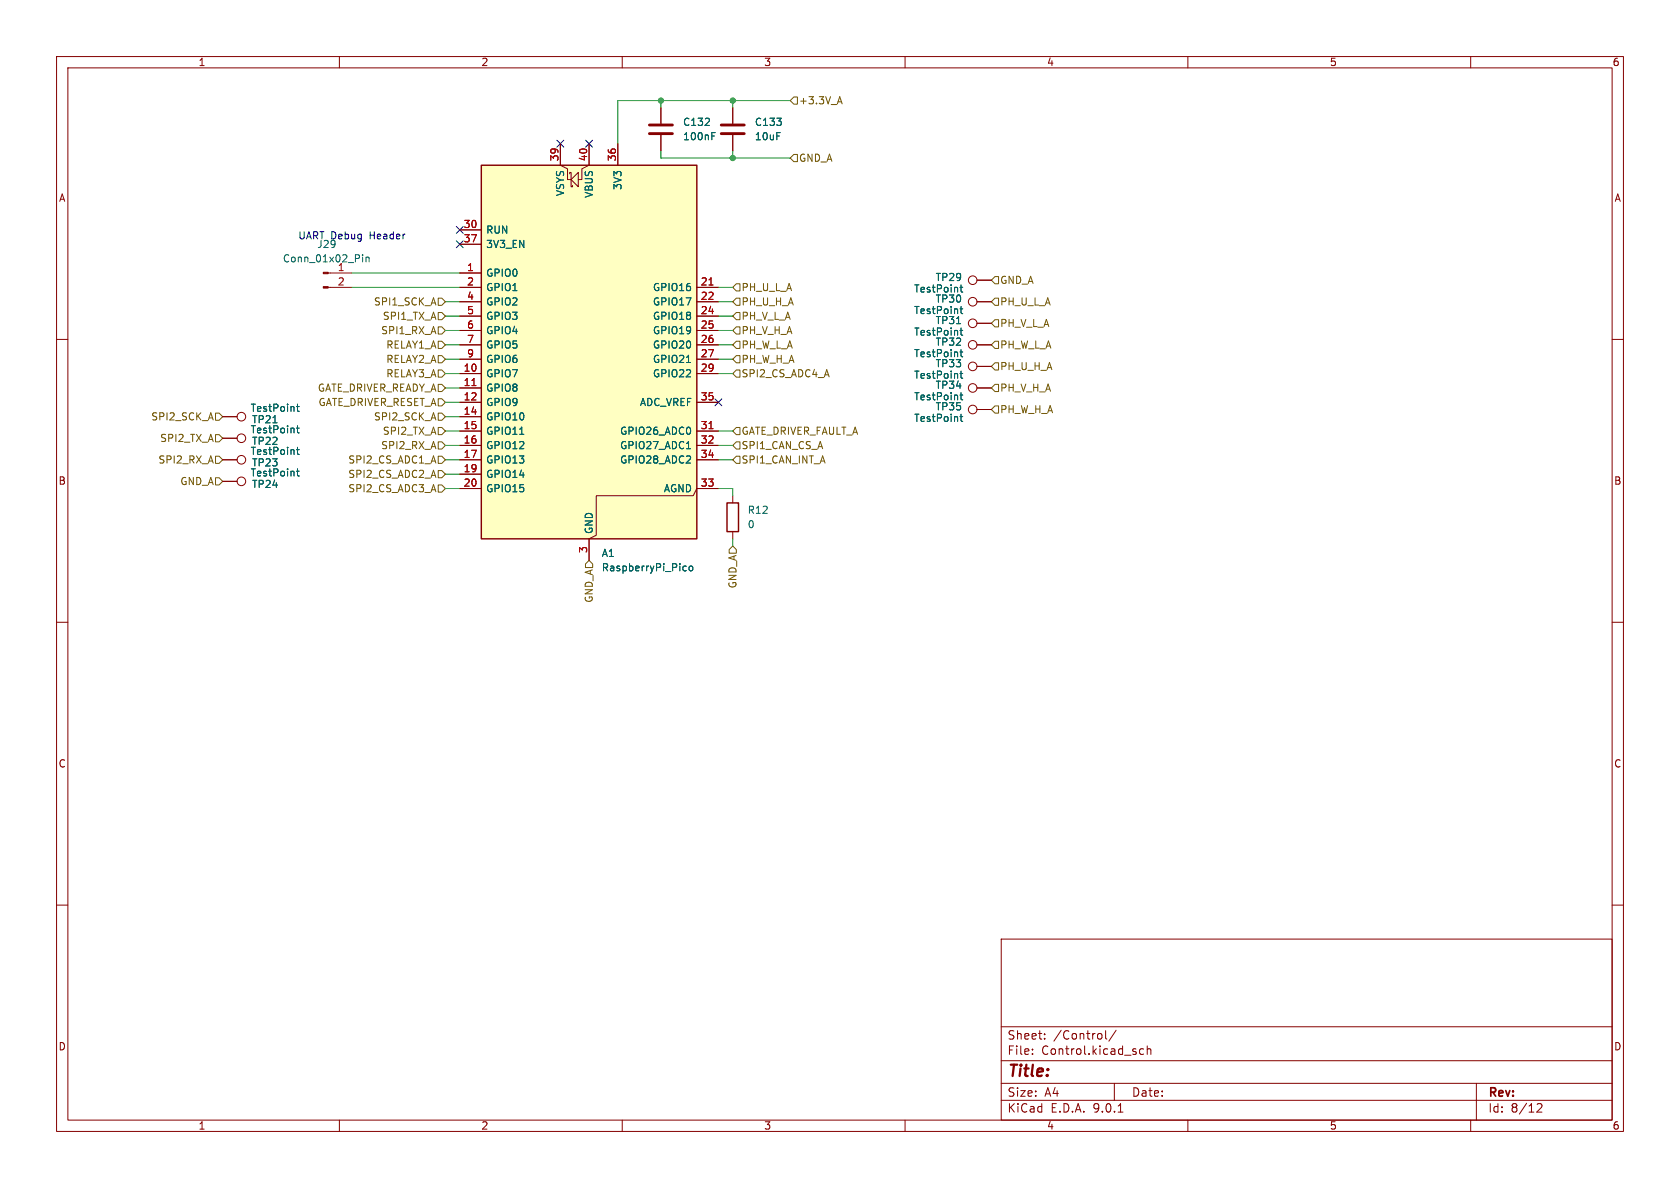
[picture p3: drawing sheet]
(kicad_sch
 (version 20250114)
 (generator "eeschema")
 (generator_version "9.0")
 (paper "A4")
 (lib_symbols
  (symbol "Connector:Conn_01x02_Pin"
   (pin_names
    (offset 1.016) (hide yes)) (exclude_from_sim no) (in_bom yes) (on_board yes)
   (property "Reference" "J" (at 0 2.54 0) (effects (font (size 1.27 1.27))))
   (property "Value" "Conn_01x02_Pin" (at 0 -5.08 0) (effects (font (size 1.27 1.27))))
   (property "Footprint" "" (at 0 0 0) (effects (font (size 1.27 1.27)) (hide yes)))
   (property "Datasheet" "~" (at 0 0 0) (effects (font (size 1.27 1.27)) (hide yes)))
   (property "Description" "Generic connector, single row, 01x02, script generated" (at 0 0 0) (effects (font (size 1.27 1.27)) (hide yes)))
   (property "ki_locked" "" (at 0 0 0) (effects (font (size 1.27 1.27))))
   (symbol "Conn_01x02_Pin_1_1"
    (rectangle (start 0.8636 0.127) (end 0 -0.127) (stroke (width 0.1524) (type default)) (fill (type outline)))
    (rectangle (start 0.8636 -2.413) (end 0 -2.667) (stroke (width 0.1524) (type default)) (fill (type outline)))
    (polyline (pts (xy 1.27 0) (xy 0.8636 0)) (stroke (width 0.1524) (type default)) (fill (type none)))
    (polyline (pts (xy 1.27 -2.54) (xy 0.8636 -2.54)) (stroke (width 0.1524) (type default)) (fill (type none)))
    (pin passive line (at 5.08 0 180) (length 3.81) (name "Pin_1" (effects (font (size 1.27 1.27)))) (number "1" (effects (font (size 1.27 1.27)))))
    (pin passive line (at 5.08 -2.54 180) (length 3.81) (name "Pin_2" (effects (font (size 1.27 1.27)))) (number "2" (effects (font (size 1.27 1.27))))))
   (embedded_fonts no))
  (symbol "Connector:TestPoint"
   (pin_numbers (hide yes))
   (pin_names
    (offset 0.762) (hide yes)) (exclude_from_sim no) (in_bom yes) (on_board yes)
   (property "Reference" "TP" (at 0 6.858 0) (effects (font (size 1.27 1.27))))
   (property "Value" "TestPoint" (at 0 5.08 0) (effects (font (size 1.27 1.27))))
   (property "Footprint" "" (at 5.08 0 0) (effects (font (size 1.27 1.27)) (hide yes)))
   (property "Datasheet" "~" (at 5.08 0 0) (effects (font (size 1.27 1.27)) (hide yes)))
   (property "Description" "test point" (at 0 0 0) (effects (font (size 1.27 1.27)) (hide yes)))
   (symbol "TestPoint_0_1"
    (circle (center 0 3.302) (radius 0.762) (stroke (width 0) (type default)) (fill (type none))))
   (symbol "TestPoint_1_1"
    (pin passive line (at 0 0 90) (length 2.54) (name "1" (effects (font (size 1.27 1.27)))) (number "1" (effects (font (size 1.27 1.27))))))
   (embedded_fonts no))
  (symbol "Device:C"
   (pin_numbers (hide yes))
   (pin_names
    (offset 0.254)) (exclude_from_sim no) (in_bom yes) (on_board yes)
   (property "Reference" "C" (at 0.635 2.54 0) (effects (font (size 1.27 1.27)) (justify left)))
   (property "Value" "C" (at 0.635 -2.54 0) (effects (font (size 1.27 1.27)) (justify left)))
   (property "Footprint" "" (at 0.9652 -3.81 0) (effects (font (size 1.27 1.27)) (hide yes)))
   (property "Datasheet" "~" (at 0 0 0) (effects (font (size 1.27 1.27)) (hide yes)))
   (property "Description" "Unpolarized capacitor" (at 0 0 0) (effects (font (size 1.27 1.27)) (hide yes)))
   (symbol "C_0_1"
    (polyline (pts (xy -2.032 0.762) (xy 2.032 0.762)) (stroke (width 0.508) (type default)) (fill (type none)))
    (polyline (pts (xy -2.032 -0.762) (xy 2.032 -0.762)) (stroke (width 0.508) (type default)) (fill (type none))))
   (symbol "C_1_1"
    (pin passive line (at 0 3.81 270) (length 2.794) (name "~" (effects (font (size 1.27 1.27)))) (number "1" (effects (font (size 1.27 1.27)))))
    (pin passive line (at 0 -3.81 90) (length 2.794) (name "~" (effects (font (size 1.27 1.27)))) (number "2" (effects (font (size 1.27 1.27))))))
   (embedded_fonts no))
  (symbol "Device:R"
   (pin_numbers (hide yes))
   (pin_names
    (offset 0)) (exclude_from_sim no) (in_bom yes) (on_board yes)
   (property "Reference" "R" (at 2.032 0 90) (effects (font (size 1.27 1.27))))
   (property "Value" "R" (at 0 0 90) (effects (font (size 1.27 1.27))))
   (property "Footprint" "" (at -1.778 0 90) (effects (font (size 1.27 1.27)) (hide yes)))
   (property "Datasheet" "~" (at 0 0 0) (effects (font (size 1.27 1.27)) (hide yes)))
   (property "Description" "Resistor" (at 0 0 0) (effects (font (size 1.27 1.27)) (hide yes)))
   (symbol "R_0_1"
    (rectangle (start -1.016 -2.54) (end 1.016 2.54) (stroke (width 0.254) (type default)) (fill (type none))))
   (symbol "R_1_1"
    (pin passive line (at 0 3.81 270) (length 1.27) (name "~" (effects (font (size 1.27 1.27)))) (number "1" (effects (font (size 1.27 1.27)))))
    (pin passive line (at 0 -3.81 90) (length 1.27) (name "~" (effects (font (size 1.27 1.27)))) (number "2" (effects (font (size 1.27 1.27))))))
   (embedded_fonts no))
  (symbol "MCU_Module:RaspberryPi_Pico"
   (pin_names
    (offset 0.762)) (exclude_from_sim no) (in_bom yes) (on_board yes)
   (property "Reference" "A" (at -19.05 35.56 0) (effects (font (size 1.27 1.27)) (justify left)))
   (property "Value" "RaspberryPi_Pico" (at 7.62 35.56 0) (effects (font (size 1.27 1.27)) (justify left)))
   (property "Footprint" "Module:RaspberryPi_Pico_Common_Unspecified" (at 0 -46.99 0) (effects (font (size 1.27 1.27)) (hide yes)))
   (property "Datasheet" "https://datasheets.raspberrypi.com/pico/pico-datasheet.pdf" (at 0 -49.53 0) (effects (font (size 1.27 1.27)) (hide yes)))
   (property "Description" "Versatile and inexpensive microcontroller module powered by RP2040 dual-core Arm Cortex-M0+ processor up to 133 MHz, 264kB SRAM, 2MB QSPI flash; also supports Raspberry Pi Pico 2" (at 0 -52.07 0) (effects (font (size 1.27 1.27)) (hide yes)))
   (symbol "RaspberryPi_Pico_0_1"
    (rectangle (start -19.05 34.29) (end 19.05 -31.75) (stroke (width 0.254) (type default)) (fill (type background)))
    (polyline (pts (xy -5.08 34.29) (xy -3.81 33.655) (xy -3.81 31.75) (xy -3.175 31.75)) (stroke (width 0) (type default)) (fill (type none)))
    (polyline (pts (xy -3.429 32.766) (xy -3.429 33.02) (xy -3.175 33.02) (xy -3.175 30.48) (xy -2.921 30.48) (xy -2.921 30.734)) (stroke (width 0) (type default)) (fill (type none)))
    (polyline (pts (xy -3.175 31.75) (xy -1.905 33.02) (xy -1.905 30.48) (xy -3.175 31.75)) (stroke (width 0) (type default)) (fill (type none)))
    (polyline (pts (xy 0 34.29) (xy -1.27 33.655) (xy -1.27 31.75) (xy -1.905 31.75)) (stroke (width 0) (type default)) (fill (type none)))
    (polyline (pts (xy 0 -31.75) (xy 1.27 -31.115) (xy 1.27 -24.13) (xy 18.415 -24.13) (xy 19.05 -22.86)) (stroke (width 0) (type default)) (fill (type none))))
   (symbol "RaspberryPi_Pico_1_1"
    (pin passive line (at -22.86 22.86 0) (length 3.81) (name "RUN" (effects (font (size 1.27 1.27)))) (number "30" (effects (font (size 1.27 1.27))))
    (alternate "~{RESET}" passive line))
    (pin passive line (at -22.86 20.32 0) (length 3.81) (name "3V3_EN" (effects (font (size 1.27 1.27)))) (number "37" (effects (font (size 1.27 1.27))))
    (alternate "~{3V3_DISABLE}" passive line))
    (pin bidirectional line (at -22.86 15.24 0) (length 3.81) (name "GPIO0" (effects (font (size 1.27 1.27)))) (number "1" (effects (font (size 1.27 1.27))))
    (alternate "I2C0_SDA" bidirectional line)
    (alternate "PWM0_A" output line)
    (alternate "SPI0_RX" input line)
    (alternate "UART0_TX" output line)
    (alternate "USB_OVCUR_DET" input line))
    (pin bidirectional line (at -22.86 12.7 0) (length 3.81) (name "GPIO1" (effects (font (size 1.27 1.27)))) (number "2" (effects (font (size 1.27 1.27))))
    (alternate "I2C0_SCL" bidirectional clock)
    (alternate "PWM0_B" bidirectional line)
    (alternate "UART0_RX" input line)
    (alternate "USB_VBUS_DET" passive line)
    (alternate "~{SPI0_CSn}" bidirectional line))
    (pin bidirectional line (at -22.86 10.16 0) (length 3.81) (name "GPIO2" (effects (font (size 1.27 1.27)))) (number "4" (effects (font (size 1.27 1.27))))
    (alternate "I2C1_SDA" bidirectional line)
    (alternate "PWM1_A" output line)
    (alternate "SPI0_SCK" bidirectional clock)
    (alternate "UART0_CTS" input line)
    (alternate "USB_VBUS_EN" output line))
    (pin bidirectional line (at -22.86 7.62 0) (length 3.81) (name "GPIO3" (effects (font (size 1.27 1.27)))) (number "5" (effects (font (size 1.27 1.27))))
    (alternate "I2C1_SCL" bidirectional clock)
    (alternate "PWM1_B" bidirectional line)
    (alternate "SPI0_TX" output line)
    (alternate "UART0_RTS" output line)
    (alternate "USB_OVCUR_DET" input line))
    (pin bidirectional line (at -22.86 5.08 0) (length 3.81) (name "GPIO4" (effects (font (size 1.27 1.27)))) (number "6" (effects (font (size 1.27 1.27))))
    (alternate "I2C0_SDA" bidirectional line)
    (alternate "PWM2_A" output line)
    (alternate "SPI0_RX" input line)
    (alternate "UART1_TX" output line)
    (alternate "USB_VBUS_DET" input line))
    (pin bidirectional line (at -22.86 2.54 0) (length 3.81) (name "GPIO5" (effects (font (size 1.27 1.27)))) (number "7" (effects (font (size 1.27 1.27))))
    (alternate "I2C0_SCL" bidirectional clock)
    (alternate "PWM2_B" bidirectional line)
    (alternate "UART1_RX" input line)
    (alternate "USB_VBUS_EN" output line)
    (alternate "~{SPI0_CSn}" bidirectional line))
    (pin bidirectional line (at -22.86 0 0) (length 3.81) (name "GPIO6" (effects (font (size 1.27 1.27)))) (number "9" (effects (font (size 1.27 1.27))))
    (alternate "I2C1_SDA" bidirectional line)
    (alternate "PWM3_A" output line)
    (alternate "SPI0_SCK" bidirectional clock)
    (alternate "UART1_CTS" input line)
    (alternate "USB_OVCUR_DET" input line))
    (pin bidirectional line (at -22.86 -2.54 0) (length 3.81) (name "GPIO7" (effects (font (size 1.27 1.27)))) (number "10" (effects (font (size 1.27 1.27))))
    (alternate "I2C1_SCL" bidirectional clock)
    (alternate "PWM3_B" bidirectional line)
    (alternate "SPI0_TX" output line)
    (alternate "UART1_RTS" output line)
    (alternate "USB_VBUS_DET" input line))
    (pin bidirectional line (at -22.86 -5.08 0) (length 3.81) (name "GPIO8" (effects (font (size 1.27 1.27)))) (number "11" (effects (font (size 1.27 1.27))))
    (alternate "I2C0_SDA" bidirectional line)
    (alternate "PWM4_A" output line)
    (alternate "SPI1_RX" input line)
    (alternate "UART1_TX" output line)
    (alternate "USB_VBUS_EN" output line))
    (pin bidirectional line (at -22.86 -7.62 0) (length 3.81) (name "GPIO9" (effects (font (size 1.27 1.27)))) (number "12" (effects (font (size 1.27 1.27))))
    (alternate "I2C0_SCL" bidirectional clock)
    (alternate "PWM4_B" bidirectional line)
    (alternate "UART1_RX" input line)
    (alternate "USB_OVCUR_DET" input line)
    (alternate "~{SPI1_CSn}" bidirectional line))
    (pin bidirectional line (at -22.86 -10.16 0) (length 3.81) (name "GPIO10" (effects (font (size 1.27 1.27)))) (number "14" (effects (font (size 1.27 1.27))))
    (alternate "I2C1_SDA" bidirectional line)
    (alternate "PWM5_A" output line)
    (alternate "SPI1_SCK" bidirectional clock)
    (alternate "UART1_CTS" input line)
    (alternate "USB_VBUS_DET" input line))
    (pin bidirectional line (at -22.86 -12.7 0) (length 3.81) (name "GPIO11" (effects (font (size 1.27 1.27)))) (number "15" (effects (font (size 1.27 1.27))))
    (alternate "I2C1_SCL" bidirectional clock)
    (alternate "PWM5_B" bidirectional line)
    (alternate "SPI1_TX" output line)
    (alternate "UART1_RTS" output line)
    (alternate "USB_VBUS_EN" output line))
    (pin bidirectional line (at -22.86 -15.24 0) (length 3.81) (name "GPIO12" (effects (font (size 1.27 1.27)))) (number "16" (effects (font (size 1.27 1.27))))
    (alternate "I2C0_SDA" bidirectional line)
    (alternate "PWM6_A" output line)
    (alternate "SPI1_RX" input line)
    (alternate "UART0_TX" output line)
    (alternate "USB_OVCUR_DET" input line))
    (pin bidirectional line (at -22.86 -17.78 0) (length 3.81) (name "GPIO13" (effects (font (size 1.27 1.27)))) (number "17" (effects (font (size 1.27 1.27))))
    (alternate "I2C0_SCL" bidirectional clock)
    (alternate "PWM6_B" bidirectional line)
    (alternate "UART0_RX" input line)
    (alternate "USB_VBUS_DET" input line)
    (alternate "~{SPI1_CSn}" bidirectional line))
    (pin bidirectional line (at -22.86 -20.32 0) (length 3.81) (name "GPIO14" (effects (font (size 1.27 1.27)))) (number "19" (effects (font (size 1.27 1.27))))
    (alternate "I2C1_SDA" bidirectional line)
    (alternate "PWM7_A" output line)
    (alternate "SPI1_SCK" bidirectional clock)
    (alternate "UART0_CTS" input line)
    (alternate "USB_VBUS_EN" output line))
    (pin bidirectional line (at -22.86 -22.86 0) (length 3.81) (name "GPIO15" (effects (font (size 1.27 1.27)))) (number "20" (effects (font (size 1.27 1.27))))
    (alternate "I2C1_SCL" bidirectional clock)
    (alternate "PWM7_B" bidirectional line)
    (alternate "SPI1_TX" output line)
    (alternate "UART0_RTS" output line)
    (alternate "USB_OVCUR_DET" input line))
    (pin power_in line (at -5.08 38.1 270) (length 3.81) (name "VSYS" (effects (font (size 1.27 1.27)))) (number "39" (effects (font (size 1.27 1.27))))
    (alternate "VSYS_OUT" power_out line))
    (pin power_out line (at 0 38.1 270) (length 3.81) (name "VBUS" (effects (font (size 1.27 1.27)))) (number "40" (effects (font (size 1.27 1.27))))
    (alternate "VBUS_IN" power_in line))
    (pin passive line (at 0 -35.56 90) (length 3.81) (hide yes) (name "GND" (effects (font (size 1.27 1.27)))) (number "13" (effects (font (size 1.27 1.27)))))
    (pin passive line (at 0 -35.56 90) (length 3.81) (hide yes) (name "GND" (effects (font (size 1.27 1.27)))) (number "18" (effects (font (size 1.27 1.27)))))
    (pin passive line (at 0 -35.56 90) (length 3.81) (hide yes) (name "GND" (effects (font (size 1.27 1.27)))) (number "23" (effects (font (size 1.27 1.27)))))
    (pin passive line (at 0 -35.56 90) (length 3.81) (hide yes) (name "GND" (effects (font (size 1.27 1.27)))) (number "28" (effects (font (size 1.27 1.27)))))
    (pin power_out line (at 0 -35.56 90) (length 3.81) (name "GND" (effects (font (size 1.27 1.27)))) (number "3" (effects (font (size 1.27 1.27))))
    (alternate "GND_IN" power_in line))
    (pin passive line (at 0 -35.56 90) (length 3.81) (hide yes) (name "GND" (effects (font (size 1.27 1.27)))) (number "38" (effects (font (size 1.27 1.27)))))
    (pin passive line (at 0 -35.56 90) (length 3.81) (hide yes) (name "GND" (effects (font (size 1.27 1.27)))) (number "8" (effects (font (size 1.27 1.27)))))
    (pin power_out line (at 5.08 38.1 270) (length 3.81) (name "3V3" (effects (font (size 1.27 1.27)))) (number "36" (effects (font (size 1.27 1.27)))))
    (pin bidirectional line (at 22.86 12.7 180) (length 3.81) (name "GPIO16" (effects (font (size 1.27 1.27)))) (number "21" (effects (font (size 1.27 1.27))))
    (alternate "I2C0_SDA" bidirectional line)
    (alternate "PWM0_A" output line)
    (alternate "SPI0_RX" input line)
    (alternate "UART0_TX" output line)
    (alternate "USB_VBUS_DET" input line))
    (pin bidirectional line (at 22.86 10.16 180) (length 3.81) (name "GPIO17" (effects (font (size 1.27 1.27)))) (number "22" (effects (font (size 1.27 1.27))))
    (alternate "I2C0_SCL" bidirectional clock)
    (alternate "PWM0_B" bidirectional line)
    (alternate "UART0_RX" input line)
    (alternate "USB_VBUS_EN" output line)
    (alternate "~{SPI0_CSn}" bidirectional line))
    (pin bidirectional line (at 22.86 7.62 180) (length 3.81) (name "GPIO18" (effects (font (size 1.27 1.27)))) (number "24" (effects (font (size 1.27 1.27))))
    (alternate "I2C1_SDA" bidirectional line)
    (alternate "PWM1_A" output line)
    (alternate "SPI0_SCK" bidirectional clock)
    (alternate "UART0_CTS" input line)
    (alternate "USB_OVCUR_DET" input line))
    (pin bidirectional line (at 22.86 5.08 180) (length 3.81) (name "GPIO19" (effects (font (size 1.27 1.27)))) (number "25" (effects (font (size 1.27 1.27))))
    (alternate "I2C1_SCL" bidirectional clock)
    (alternate "PWM1_B" bidirectional line)
    (alternate "SPI0_TX" output line)
    (alternate "UART0_RTS" output line)
    (alternate "USB_VBUS_DET" input line))
    (pin bidirectional line (at 22.86 2.54 180) (length 3.81) (name "GPIO20" (effects (font (size 1.27 1.27)))) (number "26" (effects (font (size 1.27 1.27))))
    (alternate "CLOCK_GPIN0" input clock)
    (alternate "I2C0_SDA" bidirectional line)
    (alternate "PWM2_A" output line)
    (alternate "SPI0_RX" input line)
    (alternate "UART1_TX" output line)
    (alternate "USB_VBUS_EN" output line))
    (pin bidirectional line (at 22.86 0 180) (length 3.81) (name "GPIO21" (effects (font (size 1.27 1.27)))) (number "27" (effects (font (size 1.27 1.27))))
    (alternate "CLOCK_GPOUT0" output clock)
    (alternate "I2C0_SCL" bidirectional clock)
    (alternate "PWM2_B" bidirectional line)
    (alternate "UART1_RX" input line)
    (alternate "USB_OVCUR_DET" input line)
    (alternate "~{SPI0_CSn}" bidirectional line))
    (pin bidirectional line (at 22.86 -2.54 180) (length 3.81) (name "GPIO22" (effects (font (size 1.27 1.27)))) (number "29" (effects (font (size 1.27 1.27))))
    (alternate "CLOCK_GPIN1" input clock)
    (alternate "I2C1_SDA" bidirectional line)
    (alternate "PWM3_A" output line)
    (alternate "SPI0_SCK" bidirectional clock)
    (alternate "UART1_CTS" input line)
    (alternate "USB_VBUS_DET" input line))
    (pin power_in line (at 22.86 -7.62 180) (length 3.81) (name "ADC_VREF" (effects (font (size 1.27 1.27)))) (number "35" (effects (font (size 1.27 1.27)))))
    (pin bidirectional line (at 22.86 -12.7 180) (length 3.81) (name "GPIO26_ADC0" (effects (font (size 1.27 1.27)))) (number "31" (effects (font (size 1.27 1.27))))
    (alternate "ADC0" input line)
    (alternate "GPIO26" bidirectional line)
    (alternate "I2C1_SDA" bidirectional line)
    (alternate "PWM5_A" output line)
    (alternate "SPI1_SCK" bidirectional clock)
    (alternate "UART1_CTS" input line)
    (alternate "USB_VBUS_EN" output line))
    (pin bidirectional line (at 22.86 -15.24 180) (length 3.81) (name "GPIO27_ADC1" (effects (font (size 1.27 1.27)))) (number "32" (effects (font (size 1.27 1.27))))
    (alternate "ADC1" input line)
    (alternate "GPIO27" bidirectional line)
    (alternate "I2C1_SCL" bidirectional clock)
    (alternate "PWM5_B" bidirectional line)
    (alternate "SPI1_TX" output line)
    (alternate "UART1_RTS" output line)
    (alternate "USB_OVCUR_DET" input line))
    (pin bidirectional line (at 22.86 -17.78 180) (length 3.81) (name "GPIO28_ADC2" (effects (font (size 1.27 1.27)))) (number "34" (effects (font (size 1.27 1.27))))
    (alternate "ADC2" input line)
    (alternate "GPIO28" bidirectional line)
    (alternate "I2C0_SDA" bidirectional line)
    (alternate "PWM6_A" output line)
    (alternate "SPI1_RX" input line)
    (alternate "UART0_TX" output line)
    (alternate "USB_VBUS_DET" input line))
    (pin power_out line (at 22.86 -22.86 180) (length 3.81) (name "AGND" (effects (font (size 1.27 1.27)))) (number "33" (effects (font (size 1.27 1.27))))
    (alternate "GND" passive line)))
   (embedded_fonts no)))
 (text "UART Debug Header"
  (exclude_from_sim no)
  (at 62.23 41.91 0)
  (effects (font (size 1.27 1.27))))
 (junction
  (at 129.54 27.94)
  (diameter 0)
  (color 0 0 0 0))
 (junction
  (at 129.54 17.78)
  (diameter 0)
  (color 0 0 0 0))
 (junction
  (at 116.84 17.78)
  (diameter 0)
  (color 0 0 0 0))
 (no_connect
  (at 104.14 25.4))
 (no_connect
  (at 99.06 25.4))
 (no_connect
  (at 127 71.12))
 (no_connect
  (at 81.28 43.18))
 (no_connect
  (at 81.28 40.64))
 (wire
  (pts (xy 116.84 27.94) (xy 116.84 26.67))
  (stroke (width 0) (type default)))
 (wire
  (pts (xy 129.54 63.5) (xy 127 63.5))
  (stroke (width 0) (type default)))
 (wire
  (pts (xy 129.54 17.78) (xy 129.54 19.05))
  (stroke (width 0) (type default)))
 (wire
  (pts (xy 78.74 76.2) (xy 81.28 76.2))
  (stroke (width 0) (type default)))
 (wire
  (pts (xy 129.54 58.42) (xy 127 58.42))
  (stroke (width 0) (type default)))
 (wire
  (pts (xy 78.74 60.96) (xy 81.28 60.96))
  (stroke (width 0) (type default)))
 (wire
  (pts (xy 78.74 63.5) (xy 81.28 63.5))
  (stroke (width 0) (type default)))
 (wire
  (pts (xy 139.7 17.78) (xy 129.54 17.78))
  (stroke (width 0) (type default)))
 (wire
  (pts (xy 129.54 60.96) (xy 127 60.96))
  (stroke (width 0) (type default)))
 (wire
  (pts (xy 78.74 86.36) (xy 81.28 86.36))
  (stroke (width 0) (type default)))
 (wire
  (pts (xy 78.74 71.12) (xy 81.28 71.12))
  (stroke (width 0) (type default)))
 (wire
  (pts (xy 78.74 53.34) (xy 81.28 53.34))
  (stroke (width 0) (type default)))
 (wire
  (pts (xy 129.54 27.94) (xy 129.54 26.67))
  (stroke (width 0) (type default)))
 (wire
  (pts (xy 109.22 17.78) (xy 109.22 25.4))
  (stroke (width 0) (type default)))
 (wire
  (pts (xy 129.54 55.88) (xy 127 55.88))
  (stroke (width 0) (type default)))
 (wire
  (pts (xy 116.84 17.78) (xy 116.84 19.05))
  (stroke (width 0) (type default)))
 (wire
  (pts (xy 78.74 58.42) (xy 81.28 58.42))
  (stroke (width 0) (type default)))
 (wire
  (pts (xy 127 78.74) (xy 129.54 78.74))
  (stroke (width 0) (type default)))
 (wire
  (pts (xy 129.54 76.2) (xy 127 76.2))
  (stroke (width 0) (type default)))
 (wire
  (pts (xy 129.54 53.34) (xy 127 53.34))
  (stroke (width 0) (type default)))
 (wire
  (pts (xy 62.23 48.26) (xy 81.28 48.26))
  (stroke (width 0) (type default)))
 (wire
  (pts (xy 129.54 87.63) (xy 129.54 86.36))
  (stroke (width 0) (type default)))
 (wire
  (pts (xy 116.84 17.78) (xy 109.22 17.78))
  (stroke (width 0) (type default)))
 (wire
  (pts (xy 129.54 86.36) (xy 127 86.36))
  (stroke (width 0) (type default)))
 (wire
  (pts (xy 62.23 50.8) (xy 81.28 50.8))
  (stroke (width 0) (type default)))
 (wire
  (pts (xy 78.74 81.28) (xy 81.28 81.28))
  (stroke (width 0) (type default)))
 (wire
  (pts (xy 129.54 27.94) (xy 139.7 27.94))
  (stroke (width 0) (type default)))
 (wire
  (pts (xy 129.54 66.04) (xy 127 66.04))
  (stroke (width 0) (type default)))
 (wire
  (pts (xy 78.74 66.04) (xy 81.28 66.04))
  (stroke (width 0) (type default)))
 (wire
  (pts (xy 78.74 68.58) (xy 81.28 68.58))
  (stroke (width 0) (type default)))
 (wire
  (pts (xy 127 81.28) (xy 129.54 81.28))
  (stroke (width 0) (type default)))
 (wire
  (pts (xy 129.54 95.25) (xy 129.54 96.52))
  (stroke (width 0) (type default)))
 (wire
  (pts (xy 116.84 27.94) (xy 129.54 27.94))
  (stroke (width 0) (type default)))
 (wire
  (pts (xy 127 50.8) (xy 129.54 50.8))
  (stroke (width 0) (type default)))
 (wire
  (pts (xy 78.74 83.82) (xy 81.28 83.82))
  (stroke (width 0) (type default)))
 (wire
  (pts (xy 78.74 73.66) (xy 81.28 73.66))
  (stroke (width 0) (type default)))
 (wire
  (pts (xy 78.74 78.74) (xy 81.28 78.74))
  (stroke (width 0) (type default)))
 (wire
  (pts (xy 78.74 55.88) (xy 81.28 55.88))
  (stroke (width 0) (type default)))
 (wire
  (pts (xy 129.54 17.78) (xy 116.84 17.78))
  (stroke (width 0) (type default)))
 (hierarchical_label "SPI2_TX_A"
  (shape input)
  (at 39.37 77.47 180)
  (effects (font (size 1.27 1.27)) (justify right)))
 (hierarchical_label "SPI1_CAN_CS_A"
  (shape input)
  (at 129.54 78.74 0)
  (effects (font (size 1.27 1.27)) (justify left)))
 (hierarchical_label "SPI1_TX_A"
  (shape input)
  (at 78.74 55.88 180)
  (effects (font (size 1.27 1.27)) (justify right)))
 (hierarchical_label "PH_U_H_A"
  (shape input)
  (at 129.54 53.34 0)
  (effects (font (size 1.27 1.27)) (justify left)))
 (hierarchical_label "SPI2_CS_ADC1_A"
  (shape input)
  (at 78.74 81.28 180)
  (effects (font (size 1.27 1.27)) (justify right)))
 (hierarchical_label "RELAY3_A"
  (shape input)
  (at 78.74 66.04 180)
  (effects (font (size 1.27 1.27)) (justify right)))
 (hierarchical_label "PH_W_H_A"
  (shape input)
  (at 129.54 63.5 0)
  (effects (font (size 1.27 1.27)) (justify left)))
 (hierarchical_label "PH_W_L_A"
  (shape input)
  (at 175.26 60.96 0)
  (effects (font (size 1.27 1.27)) (justify left)))
 (hierarchical_label "GATE_DRIVER_RESET_A"
  (shape input)
  (at 78.74 71.12 180)
  (effects (font (size 1.27 1.27)) (justify right)))
 (hierarchical_label "SPI1_CAN_INT_A"
  (shape input)
  (at 129.54 81.28 0)
  (effects (font (size 1.27 1.27)) (justify left)))
 (hierarchical_label "GND_A"
  (shape input)
  (at 104.14 99.06 270)
  (effects (font (size 1.27 1.27)) (justify right)))
 (hierarchical_label "SPI1_SCK_A"
  (shape input)
  (at 78.74 53.34 180)
  (effects (font (size 1.27 1.27)) (justify right)))
 (hierarchical_label "+3.3V_A"
  (shape input)
  (at 139.7 17.78 0)
  (effects (font (size 1.27 1.27)) (justify left)))
 (hierarchical_label "PH_V_L_A"
  (shape input)
  (at 129.54 55.88 0)
  (effects (font (size 1.27 1.27)) (justify left)))
 (hierarchical_label "PH_V_H_A"
  (shape input)
  (at 129.54 58.42 0)
  (effects (font (size 1.27 1.27)) (justify left)))
 (hierarchical_label "RELAY1_A"
  (shape input)
  (at 78.74 60.96 180)
  (effects (font (size 1.27 1.27)) (justify right)))
 (hierarchical_label "PH_W_L_A"
  (shape input)
  (at 129.54 60.96 0)
  (effects (font (size 1.27 1.27)) (justify left)))
 (hierarchical_label "SPI2_RX_A"
  (shape input)
  (at 78.74 78.74 180)
  (effects (font (size 1.27 1.27)) (justify right)))
 (hierarchical_label "PH_V_L_A"
  (shape input)
  (at 175.26 57.15 0)
  (effects (font (size 1.27 1.27)) (justify left)))
 (hierarchical_label "SPI2_CS_ADC2_A"
  (shape input)
  (at 78.74 83.82 180)
  (effects (font (size 1.27 1.27)) (justify right)))
 (hierarchical_label "GND_A"
  (shape input)
  (at 39.37 85.09 180)
  (effects (font (size 1.27 1.27)) (justify right)))
 (hierarchical_label "SPI2_SCK_A"
  (shape input)
  (at 39.37 73.66 180)
  (effects (font (size 1.27 1.27)) (justify right)))
 (hierarchical_label "SPI2_SCK_A"
  (shape input)
  (at 78.74 73.66 180)
  (effects (font (size 1.27 1.27)) (justify right)))
 (hierarchical_label "SPI2_TX_A"
  (shape input)
  (at 78.74 76.2 180)
  (effects (font (size 1.27 1.27)) (justify right)))
 (hierarchical_label "PH_V_H_A"
  (shape input)
  (at 175.26 68.58 0)
  (effects (font (size 1.27 1.27)) (justify left)))
 (hierarchical_label "SPI2_CS_ADC4_A"
  (shape input)
  (at 129.54 66.04 0)
  (effects (font (size 1.27 1.27)) (justify left)))
 (hierarchical_label "GATE_DRIVER_FAULT_A"
  (shape input)
  (at 129.54 76.2 0)
  (effects (font (size 1.27 1.27)) (justify left)))
 (hierarchical_label "GATE_DRIVER_READY_A"
  (shape input)
  (at 78.74 68.58 180)
  (effects (font (size 1.27 1.27)) (justify right)))
 (hierarchical_label "SPI1_RX_A"
  (shape input)
  (at 78.74 58.42 180)
  (effects (font (size 1.27 1.27)) (justify right)))
 (hierarchical_label "PH_U_L_A"
  (shape input)
  (at 175.26 53.34 0)
  (effects (font (size 1.27 1.27)) (justify left)))
 (hierarchical_label "GND_A"
  (shape input)
  (at 139.7 27.94 0)
  (effects (font (size 1.27 1.27)) (justify left)))
 (hierarchical_label "GND_A"
  (shape input)
  (at 175.26 49.53 0)
  (effects (font (size 1.27 1.27)) (justify left)))
 (hierarchical_label "PH_U_H_A"
  (shape input)
  (at 175.26 64.77 0)
  (effects (font (size 1.27 1.27)) (justify left)))
 (hierarchical_label "PH_W_H_A"
  (shape input)
  (at 175.26 72.39 0)
  (effects (font (size 1.27 1.27)) (justify left)))
 (hierarchical_label "GND_A"
  (shape input)
  (at 129.54 96.52 270)
  (effects (font (size 1.27 1.27)) (justify right)))
 (hierarchical_label "SPI2_CS_ADC3_A"
  (shape input)
  (at 78.74 86.36 180)
  (effects (font (size 1.27 1.27)) (justify right)))
 (hierarchical_label "PH_U_L_A"
  (shape input)
  (at 129.54 50.8 0)
  (effects (font (size 1.27 1.27)) (justify left)))
 (hierarchical_label "RELAY2_A"
  (shape input)
  (at 78.74 63.5 180)
  (effects (font (size 1.27 1.27)) (justify right)))
 (hierarchical_label "SPI2_RX_A"
  (shape input)
  (at 39.37 81.28 180)
  (effects (font (size 1.27 1.27)) (justify right)))
 (symbol
  (lib_id "Connector:TestPoint")
  (at 39.37 77.47 270)
  (unit 1)
  (exclude_from_sim no)
  (in_bom yes)
  (on_board yes)
  (dnp no)
  (property "Reference" "TP22" (at 44.45 77.978 90) (effects (font (size 1.27 1.27)) (justify left)))
  (property "Value" "TestPoint" (at 44.196 75.946 90) (effects (font (size 1.27 1.27)) (justify left)))
  (property "Footprint" "TestPoint:TestPoint_Loop_D2.54mm_Drill1.5mm_Beaded" (at 39.37 82.55 0) (effects (font (size 1.27 1.27)) (hide yes)))
  (property "Datasheet" "~" (at 39.37 82.55 0) (effects (font (size 1.27 1.27)) (hide yes)))
  (property "Description" "test point" (at 39.37 77.47 0) (effects (font (size 1.27 1.27)) (hide yes)))
  (pin "1"))
 (symbol
  (lib_id "Connector:TestPoint")
  (at 39.37 85.09 270)
  (unit 1)
  (exclude_from_sim no)
  (in_bom yes)
  (on_board yes)
  (dnp no)
  (property "Reference" "TP24" (at 44.45 85.598 90) (effects (font (size 1.27 1.27)) (justify left)))
  (property "Value" "TestPoint" (at 44.196 83.566 90) (effects (font (size 1.27 1.27)) (justify left)))
  (property "Footprint" "TestPoint:TestPoint_Loop_D2.54mm_Drill1.5mm_Beaded" (at 39.37 90.17 0) (effects (font (size 1.27 1.27)) (hide yes)))
  (property "Datasheet" "~" (at 39.37 90.17 0) (effects (font (size 1.27 1.27)) (hide yes)))
  (property "Description" "test point" (at 39.37 85.09 0) (effects (font (size 1.27 1.27)) (hide yes)))
  (pin "1"))
 (symbol
  (lib_id "Device:C")
  (at 129.54 22.86 0)
  (unit 1)
  (exclude_from_sim no)
  (in_bom yes)
  (on_board yes)
  (dnp no)
  (property "Reference" "C133" (at 133.35 21.5899 0) (effects (font (size 1.27 1.27)) (justify left)))
  (property "Value" "10uF" (at 133.35 24.13 0) (effects (font (size 1.27 1.27)) (justify left)))
  (property "Footprint" "Capacitor_SMD:C_1210_3225Metric_Pad1.33x2.70mm_HandSolder" (at 130.5052 26.67 0) (effects (font (size 1.27 1.27)) (hide yes)))
  (property "Datasheet" "~" (at 129.54 22.86 0) (effects (font (size 1.27 1.27)) (hide yes)))
  (property "Description" "Unpolarized capacitor" (at 129.54 22.86 0) (effects (font (size 1.27 1.27)) (hide yes)))
  (pin "1")
  (pin "2"))
 (symbol
  (lib_id "Connector:TestPoint")
  (at 175.26 60.96 90)
  (unit 1)
  (exclude_from_sim no)
  (in_bom yes)
  (on_board yes)
  (dnp no)
  (property "Reference" "TP32" (at 170.18 60.452 90) (effects (font (size 1.27 1.27)) (justify left)))
  (property "Value" "TestPoint" (at 170.434 62.484 90) (effects (font (size 1.27 1.27)) (justify left)))
  (property "Footprint" "TestPoint:TestPoint_Loop_D2.54mm_Drill1.5mm_Beaded" (at 175.26 55.88 0) (effects (font (size 1.27 1.27)) (hide yes)))
  (property "Datasheet" "~" (at 175.26 55.88 0) (effects (font (size 1.27 1.27)) (hide yes)))
  (property "Description" "test point" (at 175.26 60.96 0) (effects (font (size 1.27 1.27)) (hide yes)))
  (pin "1"))
 (symbol
  (lib_id "MCU_Module:RaspberryPi_Pico")
  (at 104.14 63.5 0)
  (unit 1)
  (exclude_from_sim no)
  (in_bom yes)
  (on_board yes)
  (dnp no)
  (fields_autoplaced yes)
  (property "Reference" "A1" (at 106.2833 97.79 0) (effects (font (size 1.27 1.27)) (justify left)))
  (property "Value" "RaspberryPi_Pico" (at 106.2833 100.33 0) (effects (font (size 1.27 1.27)) (justify left)))
  (property "Footprint" "Module:RaspberryPi_Pico_Common_THT" (at 104.14 110.49 0) (effects (font (size 1.27 1.27)) (hide yes)))
  (property "Datasheet" "https://datasheets.raspberrypi.com/pico/pico-datasheet.pdf" (at 104.14 113.03 0) (effects (font (size 1.27 1.27)) (hide yes)))
  (property "Description" "Versatile and inexpensive microcontroller module powered by RP2040 dual-core Arm Cortex-M0+ processor up to 133 MHz, 264kB SRAM, 2MB QSPI flash; also supports Raspberry Pi Pico 2" (at 104.14 115.57 0) (effects (font (size 1.27 1.27)) (hide yes)))
  (pin "15")
  (pin "20")
  (pin "18")
  (pin "33")
  (pin "40")
  (pin "27")
  (pin "35")
  (pin "31")
  (pin "21")
  (pin "38")
  (pin "9")
  (pin "32")
  (pin "36")
  (pin "16")
  (pin "39")
  (pin "24")
  (pin "8")
  (pin "13")
  (pin "22")
  (pin "29")
  (pin "12")
  (pin "34")
  (pin "25")
  (pin "14")
  (pin "28")
  (pin "19")
  (pin "26")
  (pin "7")
  (pin "3")
  (pin "10")
  (pin "23")
  (pin "17")
  (pin "37")
  (pin "30")
  (pin "6")
  (pin "5")
  (pin "4")
  (pin "2")
  (pin "1")
  (pin "11"))
 (symbol
  (lib_id "Connector:TestPoint")
  (at 175.26 53.34 90)
  (unit 1)
  (exclude_from_sim no)
  (in_bom yes)
  (on_board yes)
  (dnp no)
  (property "Reference" "TP30" (at 170.18 52.832 90) (effects (font (size 1.27 1.27)) (justify left)))
  (property "Value" "TestPoint" (at 170.434 54.864 90) (effects (font (size 1.27 1.27)) (justify left)))
  (property "Footprint" "TestPoint:TestPoint_Loop_D2.54mm_Drill1.5mm_Beaded" (at 175.26 48.26 0) (effects (font (size 1.27 1.27)) (hide yes)))
  (property "Datasheet" "~" (at 175.26 48.26 0) (effects (font (size 1.27 1.27)) (hide yes)))
  (property "Description" "test point" (at 175.26 53.34 0) (effects (font (size 1.27 1.27)) (hide yes)))
  (pin "1"))
 (symbol
  (lib_id "Connector:TestPoint")
  (at 39.37 81.28 270)
  (unit 1)
  (exclude_from_sim no)
  (in_bom yes)
  (on_board yes)
  (dnp no)
  (property "Reference" "TP23" (at 44.45 81.788 90) (effects (font (size 1.27 1.27)) (justify left)))
  (property "Value" "TestPoint" (at 44.196 79.756 90) (effects (font (size 1.27 1.27)) (justify left)))
  (property "Footprint" "TestPoint:TestPoint_Loop_D2.54mm_Drill1.5mm_Beaded" (at 39.37 86.36 0) (effects (font (size 1.27 1.27)) (hide yes)))
  (property "Datasheet" "~" (at 39.37 86.36 0) (effects (font (size 1.27 1.27)) (hide yes)))
  (property "Description" "test point" (at 39.37 81.28 0) (effects (font (size 1.27 1.27)) (hide yes)))
  (pin "1"))
 (symbol
  (lib_id "Connector:TestPoint")
  (at 175.26 57.15 90)
  (unit 1)
  (exclude_from_sim no)
  (in_bom yes)
  (on_board yes)
  (dnp no)
  (property "Reference" "TP31" (at 170.18 56.642 90) (effects (font (size 1.27 1.27)) (justify left)))
  (property "Value" "TestPoint" (at 170.434 58.674 90) (effects (font (size 1.27 1.27)) (justify left)))
  (property "Footprint" "TestPoint:TestPoint_Loop_D2.54mm_Drill1.5mm_Beaded" (at 175.26 52.07 0) (effects (font (size 1.27 1.27)) (hide yes)))
  (property "Datasheet" "~" (at 175.26 52.07 0) (effects (font (size 1.27 1.27)) (hide yes)))
  (property "Description" "test point" (at 175.26 57.15 0) (effects (font (size 1.27 1.27)) (hide yes)))
  (pin "1"))
 (symbol
  (lib_id "Connector:TestPoint")
  (at 175.26 72.39 90)
  (unit 1)
  (exclude_from_sim no)
  (in_bom yes)
  (on_board yes)
  (dnp no)
  (property "Reference" "TP35" (at 170.18 71.882 90) (effects (font (size 1.27 1.27)) (justify left)))
  (property "Value" "TestPoint" (at 170.434 73.914 90) (effects (font (size 1.27 1.27)) (justify left)))
  (property "Footprint" "TestPoint:TestPoint_Loop_D2.54mm_Drill1.5mm_Beaded" (at 175.26 67.31 0) (effects (font (size 1.27 1.27)) (hide yes)))
  (property "Datasheet" "~" (at 175.26 67.31 0) (effects (font (size 1.27 1.27)) (hide yes)))
  (property "Description" "test point" (at 175.26 72.39 0) (effects (font (size 1.27 1.27)) (hide yes)))
  (pin "1"))
 (symbol
  (lib_id "Device:R")
  (at 129.54 91.44 0)
  (unit 1)
  (exclude_from_sim no)
  (in_bom yes)
  (on_board yes)
  (dnp no)
  (fields_autoplaced yes)
  (property "Reference" "R12" (at 132.08 90.1699 0) (effects (font (size 1.27 1.27)) (justify left)))
  (property "Value" "0" (at 132.08 92.7099 0) (effects (font (size 1.27 1.27)) (justify left)))
  (property "Footprint" "Resistor_SMD:R_1210_3225Metric_Pad1.30x2.65mm_HandSolder" (at 127.762 91.44 90) (effects (font (size 1.27 1.27)) (hide yes)))
  (property "Datasheet" "~" (at 129.54 91.44 0) (effects (font (size 1.27 1.27)) (hide yes)))
  (property "Description" "Resistor" (at 129.54 91.44 0) (effects (font (size 1.27 1.27)) (hide yes)))
  (pin "1")
  (pin "2"))
 (symbol
  (lib_id "Connector:TestPoint")
  (at 39.37 73.66 270)
  (unit 1)
  (exclude_from_sim no)
  (in_bom yes)
  (on_board yes)
  (dnp no)
  (property "Reference" "TP21" (at 44.45 74.168 90) (effects (font (size 1.27 1.27)) (justify left)))
  (property "Value" "TestPoint" (at 44.196 72.136 90) (effects (font (size 1.27 1.27)) (justify left)))
  (property "Footprint" "TestPoint:TestPoint_Loop_D2.54mm_Drill1.5mm_Beaded" (at 39.37 78.74 0) (effects (font (size 1.27 1.27)) (hide yes)))
  (property "Datasheet" "~" (at 39.37 78.74 0) (effects (font (size 1.27 1.27)) (hide yes)))
  (property "Description" "test point" (at 39.37 73.66 0) (effects (font (size 1.27 1.27)) (hide yes)))
  (pin "1"))
 (symbol
  (lib_id "Connector:TestPoint")
  (at 175.26 49.53 90)
  (unit 1)
  (exclude_from_sim no)
  (in_bom yes)
  (on_board yes)
  (dnp no)
  (property "Reference" "TP29" (at 170.18 49.022 90) (effects (font (size 1.27 1.27)) (justify left)))
  (property "Value" "TestPoint" (at 170.434 51.054 90) (effects (font (size 1.27 1.27)) (justify left)))
  (property "Footprint" "TestPoint:TestPoint_Loop_D2.54mm_Drill1.5mm_Beaded" (at 175.26 44.45 0) (effects (font (size 1.27 1.27)) (hide yes)))
  (property "Datasheet" "~" (at 175.26 44.45 0) (effects (font (size 1.27 1.27)) (hide yes)))
  (property "Description" "test point" (at 175.26 49.53 0) (effects (font (size 1.27 1.27)) (hide yes)))
  (pin "1"))
 (symbol
  (lib_id "Connector:Conn_01x02_Pin")
  (at 57.15 48.26 0)
  (unit 1)
  (exclude_from_sim no)
  (in_bom yes)
  (on_board yes)
  (dnp no)
  (fields_autoplaced yes)
  (property "Reference" "J29" (at 57.785 43.18 0) (effects (font (size 1.27 1.27))))
  (property "Value" "Conn_01x02_Pin" (at 57.785 45.72 0) (effects (font (size 1.27 1.27))))
  (property "Footprint" "Connector_PinHeader_2.54mm:PinHeader_1x02_P2.54mm_Vertical" (at 57.15 48.26 0) (effects (font (size 1.27 1.27)) (hide yes)))
  (property "Datasheet" "~" (at 57.15 48.26 0) (effects (font (size 1.27 1.27)) (hide yes)))
  (property "Description" "Generic connector, single row, 01x02, script generated" (at 57.15 48.26 0) (effects (font (size 1.27 1.27)) (hide yes)))
  (pin "1")
  (pin "2"))
 (symbol
  (lib_id "Device:C")
  (at 116.84 22.86 0)
  (unit 1)
  (exclude_from_sim no)
  (in_bom yes)
  (on_board yes)
  (dnp no)
  (property "Reference" "C132" (at 120.65 21.5899 0) (effects (font (size 1.27 1.27)) (justify left)))
  (property "Value" "100nF" (at 120.65 24.13 0) (effects (font (size 1.27 1.27)) (justify left)))
  (property "Footprint" "Capacitor_SMD:C_1210_3225Metric_Pad1.33x2.70mm_HandSolder" (at 117.8052 26.67 0) (effects (font (size 1.27 1.27)) (hide yes)))
  (property "Datasheet" "~" (at 116.84 22.86 0) (effects (font (size 1.27 1.27)) (hide yes)))
  (property "Description" "Unpolarized capacitor" (at 116.84 22.86 0) (effects (font (size 1.27 1.27)) (hide yes)))
  (pin "1")
  (pin "2"))
 (symbol
  (lib_id "Connector:TestPoint")
  (at 175.26 64.77 90)
  (unit 1)
  (exclude_from_sim no)
  (in_bom yes)
  (on_board yes)
  (dnp no)
  (property "Reference" "TP33" (at 170.18 64.262 90) (effects (font (size 1.27 1.27)) (justify left)))
  (property "Value" "TestPoint" (at 170.434 66.294 90) (effects (font (size 1.27 1.27)) (justify left)))
  (property "Footprint" "TestPoint:TestPoint_Loop_D2.54mm_Drill1.5mm_Beaded" (at 175.26 59.69 0) (effects (font (size 1.27 1.27)) (hide yes)))
  (property "Datasheet" "~" (at 175.26 59.69 0) (effects (font (size 1.27 1.27)) (hide yes)))
  (property "Description" "test point" (at 175.26 64.77 0) (effects (font (size 1.27 1.27)) (hide yes)))
  (pin "1"))
 (symbol
  (lib_id "Connector:TestPoint")
  (at 175.26 68.58 90)
  (unit 1)
  (exclude_from_sim no)
  (in_bom yes)
  (on_board yes)
  (dnp no)
  (property "Reference" "TP34" (at 170.18 68.072 90) (effects (font (size 1.27 1.27)) (justify left)))
  (property "Value" "TestPoint" (at 170.434 70.104 90) (effects (font (size 1.27 1.27)) (justify left)))
  (property "Footprint" "TestPoint:TestPoint_Loop_D2.54mm_Drill1.5mm_Beaded" (at 175.26 63.5 0) (effects (font (size 1.27 1.27)) (hide yes)))
  (property "Datasheet" "~" (at 175.26 63.5 0) (effects (font (size 1.27 1.27)) (hide yes)))
  (property "Description" "test point" (at 175.26 68.58 0) (effects (font (size 1.27 1.27)) (hide yes)))
  (pin "1")))
